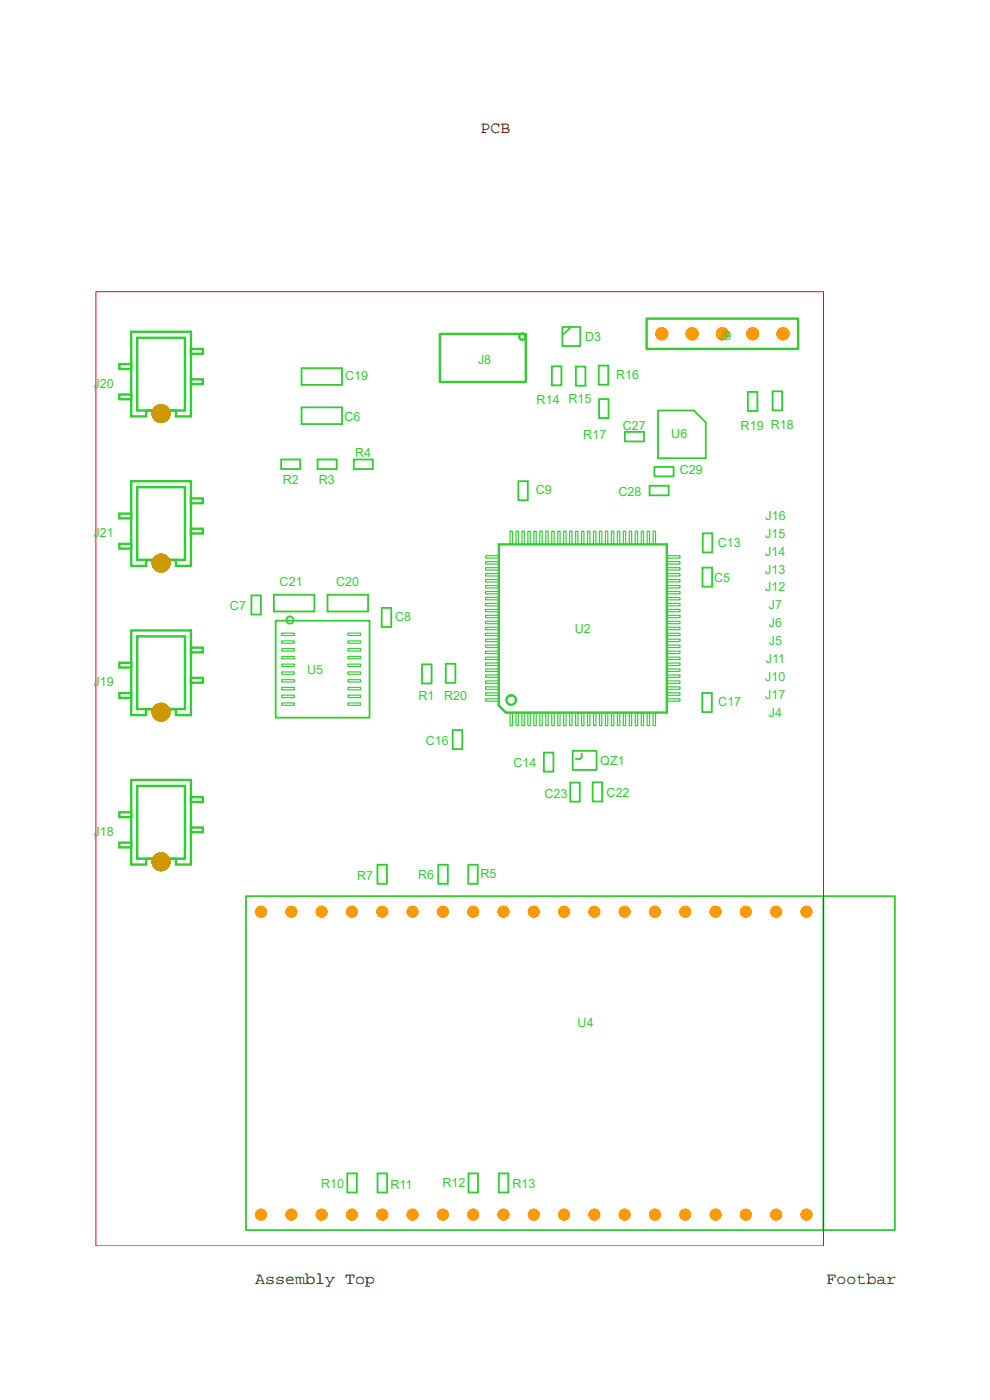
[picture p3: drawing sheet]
<svg xmlns="http://www.w3.org/2000/svg" width="210mm" height="297mm" viewBox="0 0 210 297" stroke-linecap="round" stroke-linejoin="round" font-family="sans-serif">
<!-- layer: 3 -->
<g fill="none" stroke="#3c3" stroke-width=".39">
<path d="M64 78.1h8.5v3.6h-8.5zM117.1 77.7h2v4h-2zM119.3 69.4h3.8v4h-3.8zM121.1 69.4l-1.8 1.6M122.1 77.8h2.1v4h-2.1zM127 77.6h2v4h-2zM59.6 97.5h4.1v2h-4.1zM64 86.4h8.5v3.6h-8.5zM67.4 97.5h4v2h-4zM75 97.5h4.1v2h-4.1zM127.1 84.6h2v4.1h-2zM132.5 91.6h4.1v2h-4.1z"/>
<path d="M138.8 99.1h4.1v2h-4.1zM139.6 87.1h7.6l2.5 2.5v7.6h-10.1zM158.6 83.1h2.1v4.1h-2.1zM163.9 83h2v4.1h-2zM109.9 102.1h2.1v4h-2.1zM137.8 103h4v2.1h-4zM149.1 113.1h2v4.1h-2zM53.3 126.3h2v4.1h-2zM58.1 126.2h8.6v3.5h-8.6zM58.5 131.7h19.9v20.5h-19.9zM69.5 126.2h8.6v3.5h-8.6zM81 129h2v4h-2z"/>
<path d="M149 120.4h2v4.1h-2zM89.5 140.9h2v4.1h-2zM94.6 140.8h2v4.1h-2zM96 154.9h2.1v4h-2.1zM115.4 159.6h2v4.1h-2zM121.5 159.3h5v4h-5zM123.4 159.9v.7l-.4 .4h-.9M149 147h2v4.1h-2zM121 166h2v4.1h-2zM125.7 166h2v4h-2zM52.2 190.1h137.6v70.8h-137.6zM80.1 183.4h2v4.1h-2z"/>
<path d="M93 183.4h2v4.1h-2zM99.3 183.4h2v4.1h-2zM174.6 190.1v70.8M73.7 248.9h2v4.1h-2zM80.1 248.9h2v4.1h-2zM99.4 248.9h2v4.1h-2zM105.8 248.9h2v4.1h-2z"/>
<circle cx="61.5" cy="131.5" r=".76"/>
</g>
<g fill="none" stroke="#3c3" stroke-width=".51">
<path d="M25.3 77.2h2.5v1.1h-2.5zM27.8 70.4h12.7v17.9h-3.2v-1.2h-6.3v1.2h-3.2zM29.1 71.6h10.1v15.5h-10.1zM40.5 74h2.5v1.1h-2.5zM93.3 70.8h18.2v10.2h-18.2zM137.2 67.6h32.1v6.4h-32.1zM25.3 83.7h2.5v1h-2.5zM40.5 80.5h2.5v1h-2.5zM25.3 109h2.5v1h-2.5zM25.3 115.4h2.5v1h-2.5zM27.8 102.1h12.7v18h-3.2v-1.3h-6.3v1.3h-3.2zM29.1 103.3h10.1v15.5h-10.1z"/>
<path d="M40.5 112.2h2.5v1h-2.5zM40.5 105.7h2.5v1.1h-2.5zM105.8 115.5h35.6v35.7h-34.1l-1.5-1.6zM27.8 133.7h12.7v18h-3.2v-1.3h-6.3v1.3h-3.2zM29.1 135h10.1v15.4h-10.1zM40.5 137.4h2.5v1h-2.5zM25.3 140.6h2.5v1h-2.5zM25.3 147h2.5v1h-2.5zM40.5 143.8h2.5v1h-2.5zM25.3 172.3h2.5v1h-2.5zM25.3 178.8h2.5v1h-2.5zM27.8 165.5h12.7v17.9h-3.2v-1.2h-6.3v1.2h-3.2z"/>
<path d="M29.1 166.7h10.1v15.5h-10.1zM40.5 175.5h2.5v1h-2.5zM40.5 169.1h2.5v1h-2.5z"/>
<circle cx="110.8" cy="71.4" r=".64"/>
<circle cx="108.4" cy="148.5" r="1.01"/>
</g>
<g fill="none" stroke="#3c3" stroke-width=".25">
<path d="M103 119.2h2.8v.5h-2.8zM103 117.9h2.8v.5h-2.8zM108.2 112.7h.5v2.8h-.5zM109.4 112.7h.5v2.8h-.5zM110.7 112.7h.5v2.8h-.5zM112 112.7h.5v2.8h-.5zM113.2 112.7h.5v2.8h-.5zM114.5 112.7h.5v2.8h-.5zM115.8 112.7h.5v2.8h-.5zM117 112.7h.5v2.8h-.5zM118.3 112.7h.5v2.8h-.5zM119.6 112.7h.5v2.8h-.5z"/>
<path d="M120.8 112.7h.5v2.8h-.5zM122.1 112.7h.5v2.8h-.5zM123.4 112.7h.5v2.8h-.5zM124.6 112.7h.5v2.8h-.5zM125.9 112.7h.5v2.8h-.5zM127.2 112.7h.5v2.8h-.5zM128.4 112.7h.5v2.8h-.5zM129.7 112.7h.5v2.8h-.5zM131 112.7h.5v2.8h-.5zM132.2 112.7h.5v2.8h-.5zM133.5 112.7h.5v2.8h-.5zM134.7 112.7h.6v2.8h-.6z"/>
<path d="M136 112.7h.5v2.8h-.5zM137.3 112.7h.5v2.8h-.5zM138.5 112.7h.5v2.8h-.5zM141.4 117.9h2.8v.5h-2.8zM141.4 119.2h2.8v.5h-2.8zM59.8 134.3h2.6v.5h-2.6zM59.8 137.6h2.6v.5h-2.6zM59.8 139.2h2.6v.6h-2.6zM59.8 136h2.6v.5h-2.6zM73.8 137.6h2.7v.5h-2.7zM73.8 139.2h2.7v.6h-2.7zM73.8 136h2.7v.5h-2.7z"/>
<path d="M73.8 134.3h2.7v.5h-2.7zM103 133.1h2.8v.5h-2.8zM103 131.8h2.8v.5h-2.8zM103 130.5h2.8v.5h-2.8zM103 129.3h2.8v.5h-2.8zM103 125.5h2.8v.5h-2.8zM103 124.2h2.8v.5h-2.8zM103 128h2.8v.5h-2.8zM103 126.7h2.8v.5h-2.8zM103 122.9h2.8v.6h-2.8zM103 121.7h2.8v.5h-2.8zM103 120.4h2.8v.5h-2.8z"/>
<path d="M103 134.3h2.8v.5h-2.8zM103 135.6h2.8v.5h-2.8zM103 136.9h2.8v.5h-2.8zM103 138.1h2.8v.5h-2.8zM103 139.4h2.8v.5h-2.8zM141.4 133.1h2.8v.5h-2.8zM141.4 131.8h2.8v.5h-2.8zM141.4 129.3h2.8v.5h-2.8zM141.4 130.5h2.8v.5h-2.8zM141.4 124.2h2.8v.5h-2.8zM141.4 125.5h2.8v.5h-2.8zM141.4 126.7h2.8v.5h-2.8z"/>
<path d="M141.4 128h2.8v.5h-2.8zM141.4 122.9h2.8v.6h-2.8zM141.4 120.4h2.8v.5h-2.8zM141.4 121.7h2.8v.5h-2.8zM141.4 139.4h2.8v.5h-2.8zM141.4 138.1h2.8v.5h-2.8zM141.4 136.9h2.8v.5h-2.8zM141.4 135.6h2.8v.5h-2.8zM141.4 134.3h2.8v.5h-2.8zM59.8 149.1h2.6v.5h-2.6zM59.8 147.5h2.6v.5h-2.6zM59.8 140.9h2.6v.5h-2.6z"/>
<path d="M59.8 142.5h2.6v.5h-2.6zM59.8 144.2h2.6v.5h-2.6zM59.8 145.8h2.6v.5h-2.6zM73.8 149.1h2.7v.5h-2.7zM73.8 147.5h2.7v.5h-2.7zM73.8 140.9h2.7v.5h-2.7zM73.8 142.5h2.7v.5h-2.7zM73.8 144.2h2.7v.5h-2.7zM73.8 145.8h2.7v.5h-2.7zM103 148.3h2.8v.4h-2.8zM103 145.7h2.8v.5h-2.8zM103 147h2.8v.5h-2.8z"/>
<path d="M103 140.7h2.8v.5h-2.8zM103 141.9h2.8v.5h-2.8zM103 143.2h2.8v.5h-2.8zM103 144.4h2.8v.6h-2.8zM108.2 151.2h.5v2.7h-.5zM109.4 151.2h.5v2.7h-.5zM110.7 151.2h.5v2.7h-.5zM112 151.2h.5v2.7h-.5zM113.2 151.2h.5v2.7h-.5zM114.5 151.2h.5v2.7h-.5zM115.8 151.2h.5v2.7h-.5zM117 151.2h.5v2.7h-.5z"/>
<path d="M118.3 151.2h.5v2.7h-.5zM119.6 151.2h.5v2.7h-.5zM120.8 151.2h.5v2.7h-.5zM122.1 151.2h.5v2.7h-.5zM123.4 151.2h.5v2.7h-.5zM124.6 151.2h.5v2.7h-.5zM125.9 151.2h.5v2.7h-.5zM127.2 151.2h.5v2.7h-.5zM128.4 151.2h.5v2.7h-.5zM129.7 151.2h.5v2.7h-.5zM131 151.2h.5v2.7h-.5zM132.2 151.2h.5v2.7h-.5z"/>
<path d="M133.5 151.2h.5v2.7h-.5zM134.7 151.2h.6v2.7h-.6zM136 151.2h.5v2.7h-.5zM137.3 151.2h.5v2.7h-.5zM138.5 151.2h.5v2.7h-.5zM141.4 145.7h2.8v.5h-2.8zM141.4 147h2.8v.5h-2.8zM141.4 144.4h2.8v.6h-2.8zM141.4 143.2h2.8v.5h-2.8zM141.4 140.7h2.8v.5h-2.8zM141.4 141.9h2.8v.5h-2.8zM141.4 148.3h2.8v.4h-2.8z"/>
</g>
<path d="M20.3 61.9h154.4v202.4h-154.4z" fill="none" stroke="#f00" stroke-width=".21"/>
<g fill="#f90" stroke="#f90" stroke-width=".21">
<circle cx="55.4" cy="193.4" r="1.14"/>
<circle cx="61.8" cy="193.4" r="1.14"/>
<circle cx="68.2" cy="193.4" r="1.14"/>
<circle cx="74.6" cy="193.4" r="1.14"/>
<circle cx="81.1" cy="193.4" r="1.14"/>
<circle cx="93.9" cy="193.4" r="1.14"/>
<circle cx="100.4" cy="193.4" r="1.14"/>
<circle cx="106.8" cy="193.4" r="1.14"/>
<circle cx="113.2" cy="193.4" r="1.14"/>
<circle cx="119.6" cy="193.4" r="1.14"/>
<circle cx="126.1" cy="193.4" r="1.14"/>
<circle cx="132.5" cy="193.4" r="1.14"/>
<circle cx="138.9" cy="193.4" r="1.14"/>
<circle cx="145.3" cy="193.4" r="1.14"/>
<circle cx="151.8" cy="193.4" r="1.14"/>
<circle cx="158.2" cy="193.4" r="1.14"/>
<circle cx="164.6" cy="193.4" r="1.14"/>
<circle cx="171.1" cy="193.4" r="1.14"/>
<circle cx="164.6" cy="257.7" r="1.14"/>
<circle cx="158.2" cy="257.7" r="1.14"/>
<circle cx="151.8" cy="257.7" r="1.14"/>
<circle cx="145.3" cy="257.7" r="1.14"/>
<circle cx="138.9" cy="257.7" r="1.14"/>
<circle cx="126.1" cy="257.7" r="1.14"/>
<circle cx="119.6" cy="257.7" r="1.14"/>
<circle cx="113.2" cy="257.7" r="1.14"/>
<circle cx="100.4" cy="257.7" r="1.14"/>
<circle cx="93.9" cy="257.7" r="1.14"/>
<circle cx="87.5" cy="257.7" r="1.14"/>
<circle cx="81.1" cy="257.7" r="1.14"/>
<circle cx="74.6" cy="257.7" r="1.14"/>
<circle cx="68.2" cy="257.7" r="1.14"/>
<circle cx="61.8" cy="257.7" r="1.14"/>
<circle cx="55.4" cy="257.7" r="1.14"/>
<circle cx="106.8" cy="257.7" r="1.14"/>
<circle cx="132.5" cy="257.7" r="1.14"/>
<circle cx="171.1" cy="257.7" r="1.14"/>
<circle cx="87.5" cy="193.4" r="1.14"/>
<circle cx="153.2" cy="70.8" r="1.27"/>
<circle cx="159.6" cy="70.8" r="1.27"/>
<circle cx="166.1" cy="70.8" r="1.27"/>
<circle cx="146.8" cy="70.8" r="1.27"/>
<circle cx="140.4" cy="70.8" r="1.27"/>
</g>
<g fill="#c90" stroke="#c90" stroke-width=".21">
<circle cx="34.2" cy="87.7" r="1.91"/>
<circle cx="34.2" cy="182.8" r="1.91"/>
<circle cx="34.2" cy="119.5" r="1.9"/>
<circle cx="34.2" cy="151.1" r="1.9"/>
</g>
<g font-size="3.5">
<text x="102" y="28.2">PCB</text>
<text x="54.2" y="272.3">Assembly Top</text>
<text x="175.3" y="272.3">Footbar</text>
</g>
<g font-size="2.7" fill="#3c3">
<text x="101.4" y="77.3">J8</text>
<text x="124.1" y="72.3">D3</text>
<text x="152.4" y="72.1">J9</text>
<text x="19.8" y="82.2">J20</text>
<text x="73.2" y="80.7">C19</text>
<text x="130.7" y="80.4">R16</text>
<text x="73.1" y="89.3">C6</text>
<text x="113.8" y="85.7">R14 R15</text>
<text x="123.7" y="93.2">R17</text>
<text x="132.1" y="91.2">C27</text>
<text x="142.4" y="92.9">U6</text>
<text x="157.1" y="91.1">R19 R18</text>
<text x="75.3" y="97">R4</text>
<text x="144.2" y="100.6">C29</text>
<text x="60" y="102.7">R2</text>
<text x="67.6" y="102.7">R3</text>
<text x="113.7" y="104.8">C9</text>
<text x="131.2" y="105.2">C28</text>
<text x="19.8" y="113.9">J21</text>
<text x="162.4" y="110.3">J16</text>
<text x="152.2" y="116.1">C13</text>
<text x="162.3" y="117.9">J14</text>
<text x="162.3" y="114.1">J15</text>
<text x="59.3" y="124.4">C21</text>
<text x="71.3" y="124.4">C20</text>
<text x="151.5" y="123.4">C5</text>
<text x="162.3" y="125.5">J12</text>
<text x="162.3" y="121.7">J13</text>
<text x="48.8" y="129.4">C7</text>
<text x="83.8" y="131.8">C8</text>
<text x="163.1" y="129.3">J7</text>
<text x="121.9" y="134.3">U2</text>
<text x="163.1" y="136.8">J5</text>
<text x="163.1" y="133.1">J6</text>
<text x="65.1" y="142.9">U5</text>
<text x="162.4" y="140.7">J11</text>
<text x="19.8" y="145.6">J19</text>
<text x="88.8" y="148.5">R1</text>
<text x="94.2" y="148.4">R20</text>
<text x="152.4" y="149.9">C17</text>
<text x="162.3" y="144.4">J10</text>
<text x="162.3" y="148.2">J17</text>
<text x="163.1" y="152">J4</text>
<text x="90.3" y="158">C16</text>
<text x="108.9" y="162.7">C14</text>
<text x="127.3" y="162.3">QZ1</text>
<text x="115.5" y="169.2">C23</text>
<text x="128.7" y="169">C22</text>
<text x="19.8" y="177.3">J18</text>
<text x="75.7" y="186.7">R7</text>
<text x="88.7" y="186.4">R6</text>
<text x="101.9" y="186.3">R5</text>
<text x="122.5" y="217.9">U4</text>
<text x="93.8" y="251.9">R12</text>
<text x="108.7" y="251.9">R13</text>
<text x="68.1" y="252">R10</text>
<text x="82.8" y="252.2">R11</text>
</g>
</svg>
